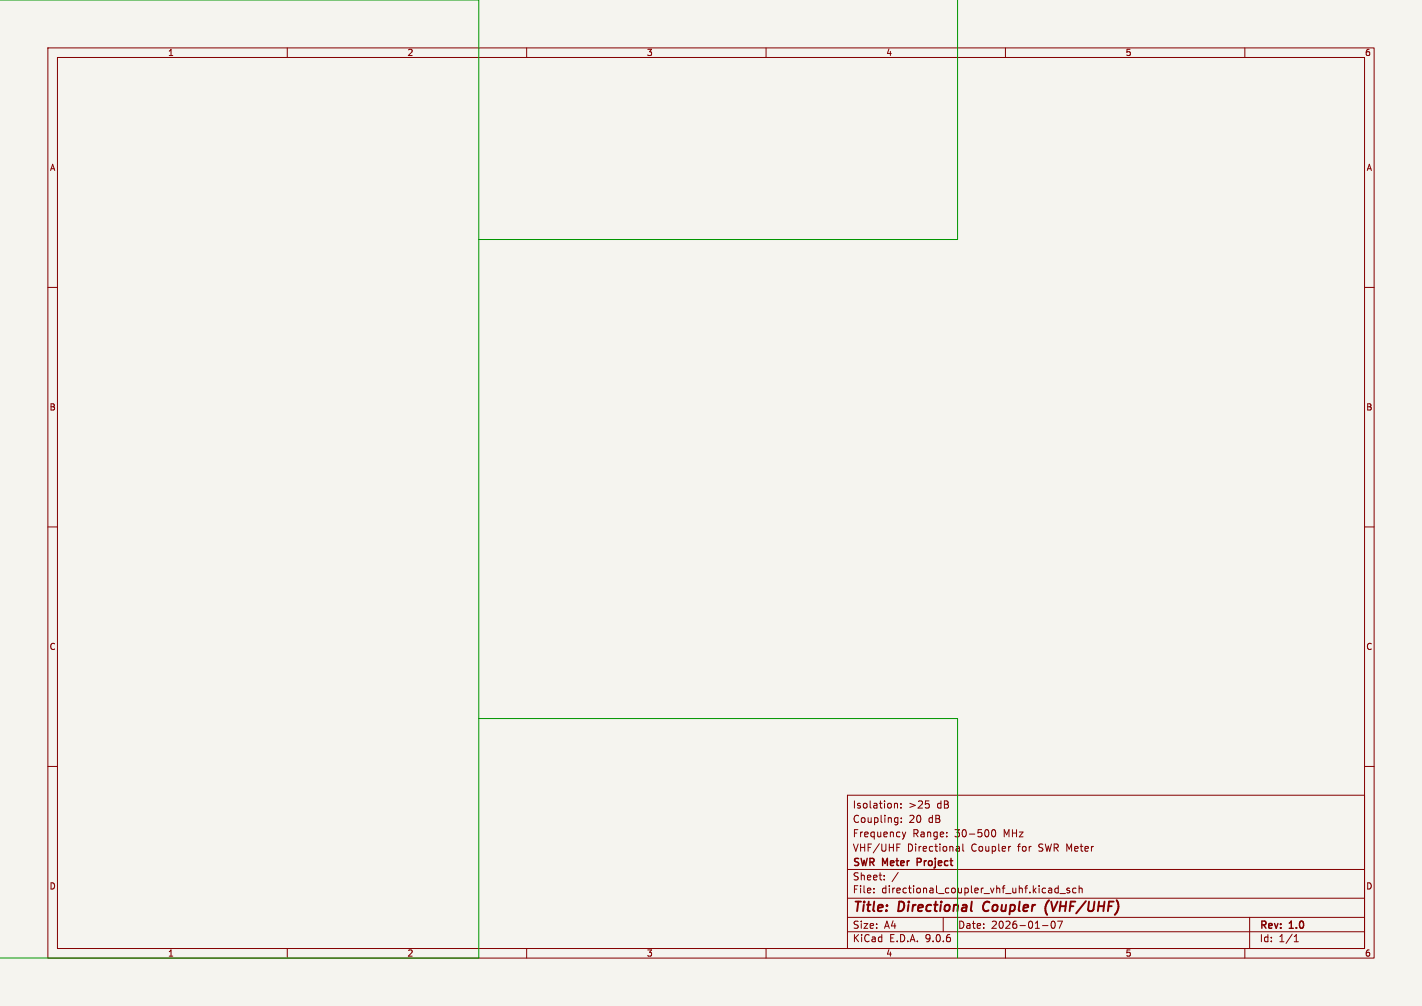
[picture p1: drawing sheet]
<svg xmlns="http://www.w3.org/2000/svg" width="297mm" height="210mm" viewBox="0 0 297 210" stroke-linecap="round" stroke-linejoin="round" font-family="sans-serif">
<path d="M0 0h297v210h-297z" fill="#f5f4ef" stroke="#f5f4ef" stroke-width=".21"/>
<g fill="none" stroke="#840000" stroke-width=".21">
<path d="M10 10h277v190h-277zM12 12h273v186h-273zM60 10v2M110 10v2M160 10v2M210 10v2M260 10v2M10 60h2M285 60h2M10 110h2M285 110h2M10 160h2"/>
<path d="M177 166h108v32h-108zM186.9 167.8h.5l.1 .9M187.1 170.7l.4 .1M187.3 176.9h.5M187.3 176.2h.7M187.5 170.7v1.2l-.3 .3M187.5 171.6l-.4 .1M188.2 168.6v.1M188.2 167.8v.1M188.2 171.6v.1M188.2 170.8v.1M188.5 173.7l.3 1"/>
<path d="M188.8 174.7l-.3 .5M189.2 173.7l-.4 1M193.3 167.2h.7M193.8 167.8l.3 .3v.3l-.3 .3M199.9 176.7h.3l.2 .2v.8M200.4 177.6l-.5 .1M200.4 177.1h-.5M201.1 176.2v1.3l.2 .2M207.2 173.3l.3-.1a.8 .8 0 0 1 .5 .7 .8 .8 0 0 1-.5 .8l-.3-.1-.1-.5zM211.1 176.7l-.3 .1M285 160h2M60 198v2"/>
<path d="M110 198v2M160 198v2M177 194.5h108M177 191.5h108M177 187.5h108M177 181.5h108M182.5 186.3v.1M182.5 185.5v.1M184.7 183.6v.1M184.7 182.8v.1M187.6 182.1l-1.3 2M197 191.5v3"/>
<path d="M210 198v2M217.7 193.2h1.2M219.7 192.4a.81 .81 0 0 0 .3 1.4l.2-.1 .2-.5-.2-.8M221 184.9v1.5M221 185.5l-.4-.1-.3 .3 .2 .6h.5M221.4 186.5h1.1M221.9 192.3l-.7 1.5M223.4 185.5l-.4-.1-.2 .2 .1 .2 .5 .2v.3h-.6M224.7 185.5l-.4-.1-.3 .3 .2 .6h.5M225.4 185.5l.2-.1 .4 .1v.9M225.4 184.9v1.5M260 198v2"/>
<path d="M261 191.5v6.5M270.3 196.6h.9M270.3 195.5l.4-.4v1.5"/>
</g>
<path d="M205.6 188.5l-.3 .9 .3 .7M219.1 187.9a2.35 2.35 0 0 0-.4 3.1" fill="none" stroke="#840000" stroke-width=".4"/>
<path d="M191.6 180h.5M192.1 179.2h-.5v1.5" fill="none" stroke="#840000" stroke-width=".3"/>
<path d="M0 0h100v200h-100M200 0v50h-100M100 150h100v50" fill="none" stroke="#009600" stroke-width=".21"/>
<g font-size="2.8" fill="#840000">
<text x="178" y="190.9">Title:</text>
<text x="187.7" y="190.9">Directional</text>
<text x="206.2" y="190.9">Coupler</text>
<text x="219.9" y="190.9">(VHF/UHF)</text>
</g>
<g font-size="2.1" fill="#840000">
<text x="178" y="172">Coupling:</text>
<text x="178" y="169">Isolation:</text>
<text x="189.7" y="169">&gt;25</text>
<text x="189.8" y="172">20</text>
<text x="194" y="172">dB</text>
<text x="195.7" y="169">dB</text>
<text x="178" y="178">VHF/UHF</text>
<text x="178" y="175">Frequency</text>
<text x="189.4" y="178">Directional</text>
<text x="190.6" y="175">Range:</text>
<text x="199.5" y="175">30-500</text>
<text x="202.9" y="178">Coupler</text>
<text x="209.8" y="175">MHz</text>
<text x="212.8" y="178">for</text>
<text x="217.2" y="178">SWR Meter</text>
<text x="178" y="184">Sheet:</text>
<text x="178" y="181.2">SWR</text>
<text x="184.4" y="181.2">Meter</text>
<text x="192.2" y="181.2">Project</text>
<text x="178" y="186.7">File:</text>
<text x="184.1" y="186.7">directional_coupler_vhf_uhf.kicad_sch</text>
<text x="178" y="196.9">KiCad</text>
<text x="178" y="194.1">Size:</text>
<text x="184.7" y="194.1">A4</text>
<text x="185.7" y="196.9">E.D.A.</text>
<text x="193.3" y="196.9">9.0.6</text>
<text x="200" y="194.1">Date:</text>
<text x="207" y="194.1">2026-01-07</text>
<text x="263" y="194.3">Rev:</text>
<text x="263" y="196.9">Id:</text>
<text x="267.1" y="196.9">1/1</text>
<text x="269.4" y="194.3">1.0</text>
</g>
<g font-size="1.8" fill="#840000">
<text x="35" y="11.9">1</text>
<text x="85" y="11.9">2</text>
<text x="135" y="11.9">3</text>
<text x="185" y="11.9">4</text>
<text x="235" y="11.9">5</text>
<text x="285" y="11.9">6</text>
<text x="10.3" y="35.9">A</text>
<text x="285.3" y="35.9">A</text>
<text x="10.3" y="85.9">B</text>
<text x="285.3" y="85.9">B</text>
<text x="10.3" y="135.9">C</text>
<text x="285.3" y="135.9">C</text>
<text x="10.3" y="185.9">D</text>
<text x="285.3" y="185.9">D</text>
<text x="35" y="199.9">1</text>
<text x="85" y="199.9">2</text>
<text x="135" y="199.9">3</text>
<text x="185" y="199.9">4</text>
<text x="235" y="199.9">5</text>
<text x="285" y="199.9">6</text>
</g>
</svg>
